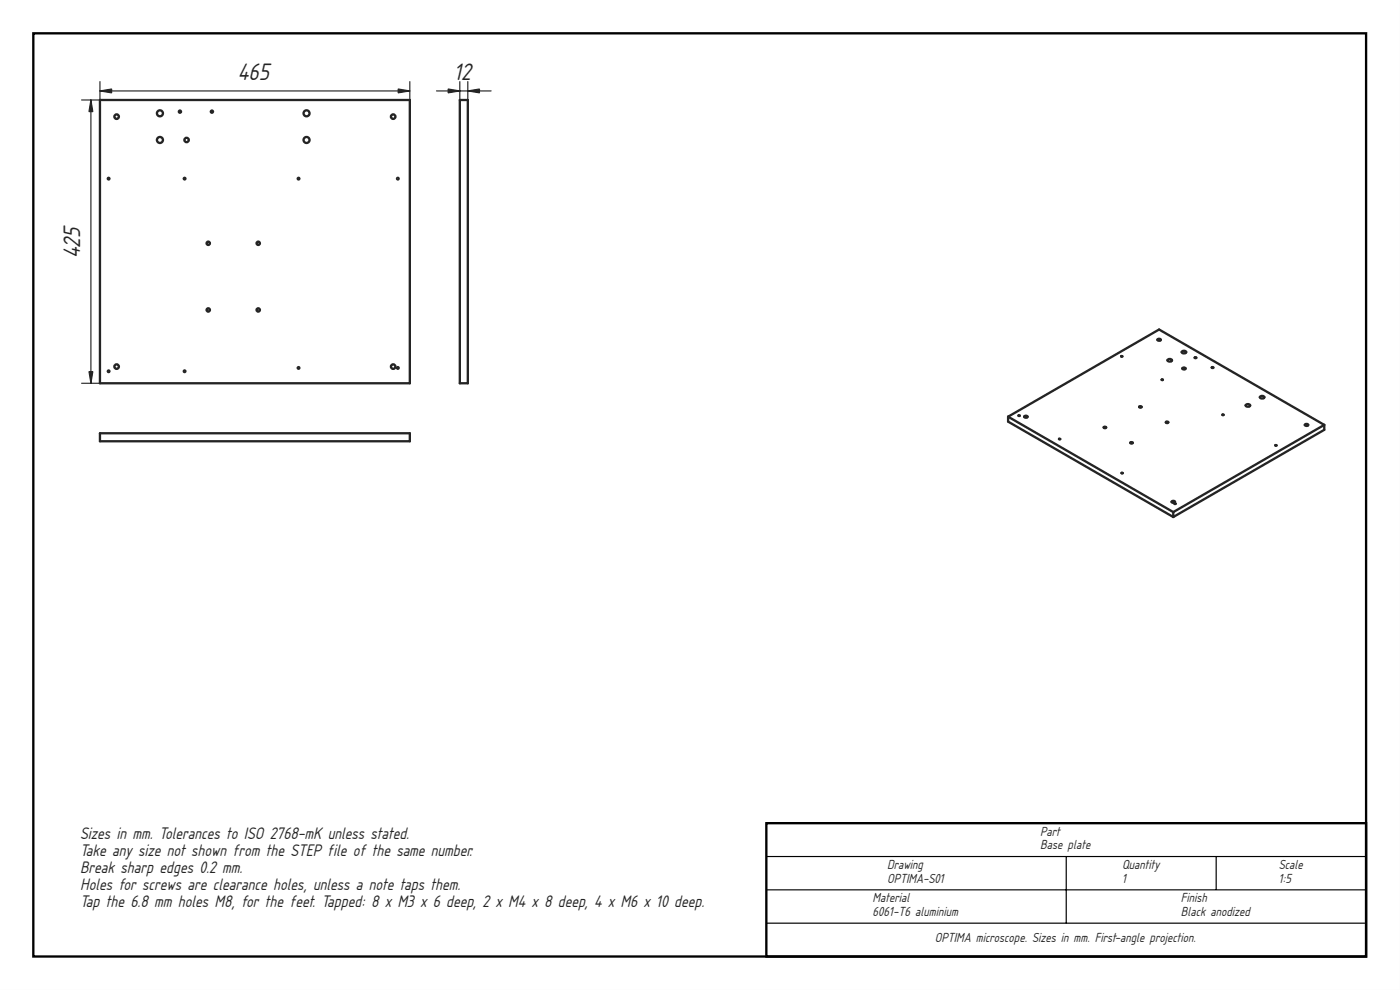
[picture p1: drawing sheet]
<svg xmlns="http://www.w3.org/2000/svg" width="420mm" height="297mm" viewBox="0 0 420 297" stroke-linecap="round" stroke-linejoin="round" font-family="sans-serif">
<path d="M0 0h420v297h-420zM0 0v297h420v-297z" fill="#000"/>
<path d="M10 10h400v277h-400zM230 247h180v40h-180z" fill="none" stroke="#000" stroke-width=".7" stroke-linecap="butt"/>
<path d="M230 257h180M320 257v20M365 257v10M230 267h180M230 277h180" fill="none" stroke="#000" stroke-width=".35"/>
<g fill="#fff">
<path d="M30 30h93v85h-93z" fill-rule="evenodd"/>
<circle cx="48" cy="34" r=".9"/>
<circle cx="92" cy="34" r=".9"/>
<circle cx="92" cy="42" r=".9"/>
<circle cx="48" cy="42" r=".9"/>
<circle cx="118" cy="110" r=".68"/>
<circle cx="118" cy="35" r=".68"/>
<circle cx="35" cy="35" r=".68"/>
<circle cx="35" cy="110" r=".68"/>
<circle cx="56" cy="42" r=".66"/>
<circle cx="62.5" cy="93" r=".5"/>
<circle cx="62.5" cy="73" r=".5"/>
<circle cx="77.5" cy="73" r=".5"/>
<circle cx="77.5" cy="93" r=".5"/>
<circle cx="54" cy="33.5" r=".33"/>
<circle cx="63.6" cy="33.5" r=".33"/>
<circle cx="119.4" cy="53.6" r=".25"/>
<circle cx="32.6" cy="53.6" r=".25"/>
<circle cx="55.4" cy="53.6" r=".25"/>
<circle cx="89.6" cy="53.6" r=".25"/>
<circle cx="119.4" cy="110.4" r=".25"/>
<circle cx="89.6" cy="110.4" r=".25"/>
<circle cx="55.4" cy="111.4" r=".25"/>
<circle cx="32.6" cy="111.4" r=".25"/>
</g>
<g fill="none" stroke="#212529" stroke-width=".7">
<path d="M30 30h93v85h-93z"/>
<circle cx="35" cy="35" r=".68"/>
<circle cx="48" cy="34" r=".9"/>
<circle cx="54" cy="33.5" r=".33"/>
<circle cx="63.6" cy="33.5" r=".33"/>
<circle cx="92" cy="34" r=".9"/>
<circle cx="118" cy="35" r=".68"/>
<circle cx="32.6" cy="53.6" r=".25"/>
<circle cx="48" cy="42" r=".9"/>
<circle cx="55.4" cy="53.6" r=".25"/>
<circle cx="56" cy="42" r=".66"/>
<circle cx="89.6" cy="53.6" r=".25"/>
<circle cx="92" cy="42" r=".9"/>
<circle cx="119.4" cy="53.6" r=".25"/>
<circle cx="62.5" cy="73" r=".5"/>
<circle cx="77.5" cy="73" r=".5"/>
<circle cx="62.5" cy="93" r=".5"/>
<circle cx="77.5" cy="93" r=".5"/>
<circle cx="32.6" cy="111.4" r=".25"/>
<circle cx="35" cy="110" r=".68"/>
<circle cx="55.4" cy="111.4" r=".25"/>
<circle cx="89.6" cy="110.4" r=".25"/>
<circle cx="118" cy="110" r=".68"/>
<circle cx="119.4" cy="110.4" r=".25"/>
</g>
<path d="M24.5 30h5.6M27.3 30v85M30 27.3h93M30 24.5v90.5M123 24.5v90.5M24.5 115h5.6" fill="none" stroke="#212529" stroke-width=".35"/>
<g fill="#212529" stroke="#212529" stroke-width=".35">
<path d="M119.5 26.7l3.5 .6-3.5 .6z"/>
<path d="M30 27.3l3.5-.6v1.2z"/>
<path d="M26.7 111.5h1.2l-.6 3.5z"/>
<path d="M27.3 30l.6 3.5h-1.2z"/>
</g>
<path d="M30 130h93v2.4h-93z" fill-rule="evenodd" fill="#fff"/>
<path d="M30 130h93v2.4h-93z" fill="none" stroke="#212529" stroke-width=".7"/>
<path d="M138 30h2.4v85h-2.4z" fill-rule="evenodd" fill="#fff"/>
<path d="M138 30h2.4v85h-2.4z" fill="none" stroke="#212529" stroke-width=".7"/>
<path d="M131 27.3h16.4M138 24.5v90.5M140.4 24.5v90.5" fill="none" stroke="#212529" stroke-width=".35"/>
<g fill="#212529" stroke="#212529" stroke-width=".35">
<path d="M140.4 27.3l3.5-.6v1.2z"/>
<path d="M134.5 26.7l3.5 .6-3.5 .6z"/>
</g>
<g fill="#fff">
<path d="M302.5 125l45.4-26.1 49.5 28.6v1.5l-45.3 26.1-49.6-28.6z" fill-rule="evenodd"/>
<path d="M302.5 125l45.4-26.1 49.5 28.6-45.3 26.1z" fill-rule="evenodd"/>
<path d="M302.5 125l49.6 28.6v1.5l-49.6-28.6z" fill-rule="evenodd"/>
<path d="M352.1 153.6l45.3-26.1v1.5l-45.3 26.1z" fill-rule="evenodd"/>
<path d="M354.7 105.4l.6-.2 .6 .2a.59 .59 0 0 1-.6 .6 .59 .59 0 0 1-.6-.6z" fill-rule="evenodd"/>
<path d="M378.2 119l.6-.2 .6 .2a.59 .59 0 0 1-.6 .6 .59 .59 0 0 1-.6-.6z" fill-rule="evenodd"/>
<path d="M350.5 107.9l.6-.2 .5 .2a.59 .59 0 0 1-.5 .6 .59 .59 0 0 1-.6-.6z" fill-rule="evenodd"/>
<path d="M373.9 121.4l.6-.2 .6 .2a.59 .59 0 0 1-.6 .6 .59 .59 0 0 1-.6-.6z" fill-rule="evenodd"/>
<path d="M347.4 101.8h.9a.44 .44 0 0 1-.4 .4 .44 .44 0 0 1-.5-.4z" fill-rule="evenodd"/>
<path d="M307.4 124.9h.9a.44 .44 0 0 1-.4 .4 .44 .44 0 0 1-.5-.4z" fill-rule="evenodd"/>
<path d="M351.7 150.4h.9a.44 .44 0 0 1-.5 .5 .44 .44 0 0 1-.4-.5z" fill-rule="evenodd"/>
<path d="M391.7 127.3h.8a.44 .44 0 0 1-.4 .5 .44 .44 0 0 1-.4-.5z" fill-rule="evenodd"/>
<path d="M354.9 110.4h.8a.43 .43 0 0 1-.4 .4 .43 .43 0 0 1-.4-.4z" fill-rule="evenodd"/>
<path d="M363.7 110.2l.4 .1-.2 .1z" fill-rule="evenodd"/>
<path d="M358.6 107.3h.4l-.2 .2z" fill-rule="evenodd"/>
<path d="M305.7 124.7h.3z" fill-rule="evenodd"/>
<path d="M366.9 124.4l.3 .1z" fill-rule="evenodd"/>
<path d="M352.5 151.1h.3z" fill-rule="evenodd"/>
<path d="M348.6 113.9h.4z" fill-rule="evenodd"/>
<path d="M317.8 131.7h.4z" fill-rule="evenodd"/>
<path d="M336.5 106.9h.3z" fill-rule="evenodd"/>
<path d="M336.6 141.9l.4 .1z" fill-rule="evenodd"/>
<path d="M382.8 133.6h.3z" fill-rule="evenodd"/>
<circle cx="342.3" cy="122.1" r=".33"/>
<circle cx="331.6" cy="128.2" r=".33"/>
<circle cx="339.6" cy="132.8" r=".33"/>
<circle cx="350.3" cy="126.7" r=".33"/>
</g>
<g fill="none" stroke="#212529" stroke-width=".7">
<path d="M336.5 106.9h.3zM347.4 101.8h.9a.44 .44 0 0 1-.4 .4 .44 .44 0 0 1-.5-.4zM348.6 113.9h.4zM350.5 107.9l.6-.2 .5 .2a.59 .59 0 0 1-.5 .6 .59 .59 0 0 1-.6-.6zM354.7 105.4l.6-.2 .6 .2a.59 .59 0 0 1-.6 .6 .59 .59 0 0 1-.6-.6zM354.9 110.4h.8a.43 .43 0 0 1-.4 .4 .43 .43 0 0 1-.4-.4zM358.6 107.3h.4l-.2 .2zM363.7 110.2l.4 .1-.2 .1zM378.2 119l.6-.2 .6 .2a.59 .59 0 0 1-.6 .6 .59 .59 0 0 1-.6-.6zM302.5 125v1.5l49.6 28.6M302.5 125l45.4-26.1 49.5 28.6M302.5 125l49.6 28.6"/>
<path d="M305.7 124.7h.3zM307.4 124.9h.9a.44 .44 0 0 1-.4 .4 .44 .44 0 0 1-.5-.4zM317.8 131.7h.4zM366.9 124.4l.3 .1zM373.9 121.4l.6-.2 .6 .2a.59 .59 0 0 1-.6 .6 .59 .59 0 0 1-.6-.6zM382.8 133.6h.3zM391.7 127.3h.8a.44 .44 0 0 1-.4 .5 .44 .44 0 0 1-.4-.5zM397.4 127.5l-45.3 26.1M397.4 127.5v1.5l-45.3 26.1M336.6 141.9l.4 .1zM351.7 150.4h.9a.44 .44 0 0 1-.5 .5 .44 .44 0 0 1-.4-.5zM352.1 153.6v1.5"/>
<path d="M352.5 151.1h.3z"/>
<circle cx="331.6" cy="128.2" r=".33"/>
<circle cx="339.6" cy="132.8" r=".33"/>
<circle cx="342.3" cy="122.1" r=".33"/>
<circle cx="350.3" cy="126.7" r=".33"/>
</g>
<g font-size="6.7" fill="#212529">
<text x="71.4" y="24.1">465</text>
<text x="136.3" y="24.1">12</text>
<text x="24.1" y="77.5" transform="rotate(-90 24.1 77.5)">425</text>
</g>
<g font-size="4.7" fill="#212529">
<text x="24" y="251.7">Sizes in mm. Tolerances to ISO 2768-mK unless stated.</text>
<text x="24" y="256.8">Take any size not shown from the STEP file of the same number.</text>
<text x="24" y="261.9">Break sharp edges 0.2 mm.</text>
<text x="24" y="267">Holes for screws are clearance holes, unless a note taps them.</text>
<text x="24" y="272.1">Tap the 6.8 mm holes M8, for the feet. Tapped: 8 x M3 x 6 deep, 2 x M4 x 8 deep, 4 x M6 x 10 deep.</text>
</g>
<g font-size="3.7" fill="#212529">
<text x="312.2" y="250.7">Part</text>
<text x="312.2" y="254.8">Base plate</text>
<text x="266.2" y="260.7">Drawing</text>
<text x="336.7" y="260.7">Quantity</text>
<text x="383.8" y="260.7">Scale</text>
<text x="266.2" y="264.8">OPTIMA-S01</text>
<text x="336.7" y="264.8">1</text>
<text x="383.8" y="264.8">1:5</text>
<text x="261.9" y="270.7">Material</text>
<text x="261.9" y="274.8">6061-T6 aluminium</text>
<text x="354.4" y="270.7">Finish</text>
<text x="354.4" y="274.8">Black anodized</text>
<text x="280.6" y="282.7">OPTIMA microscope. Sizes in mm. First-angle projection.</text>
</g>
</svg>
